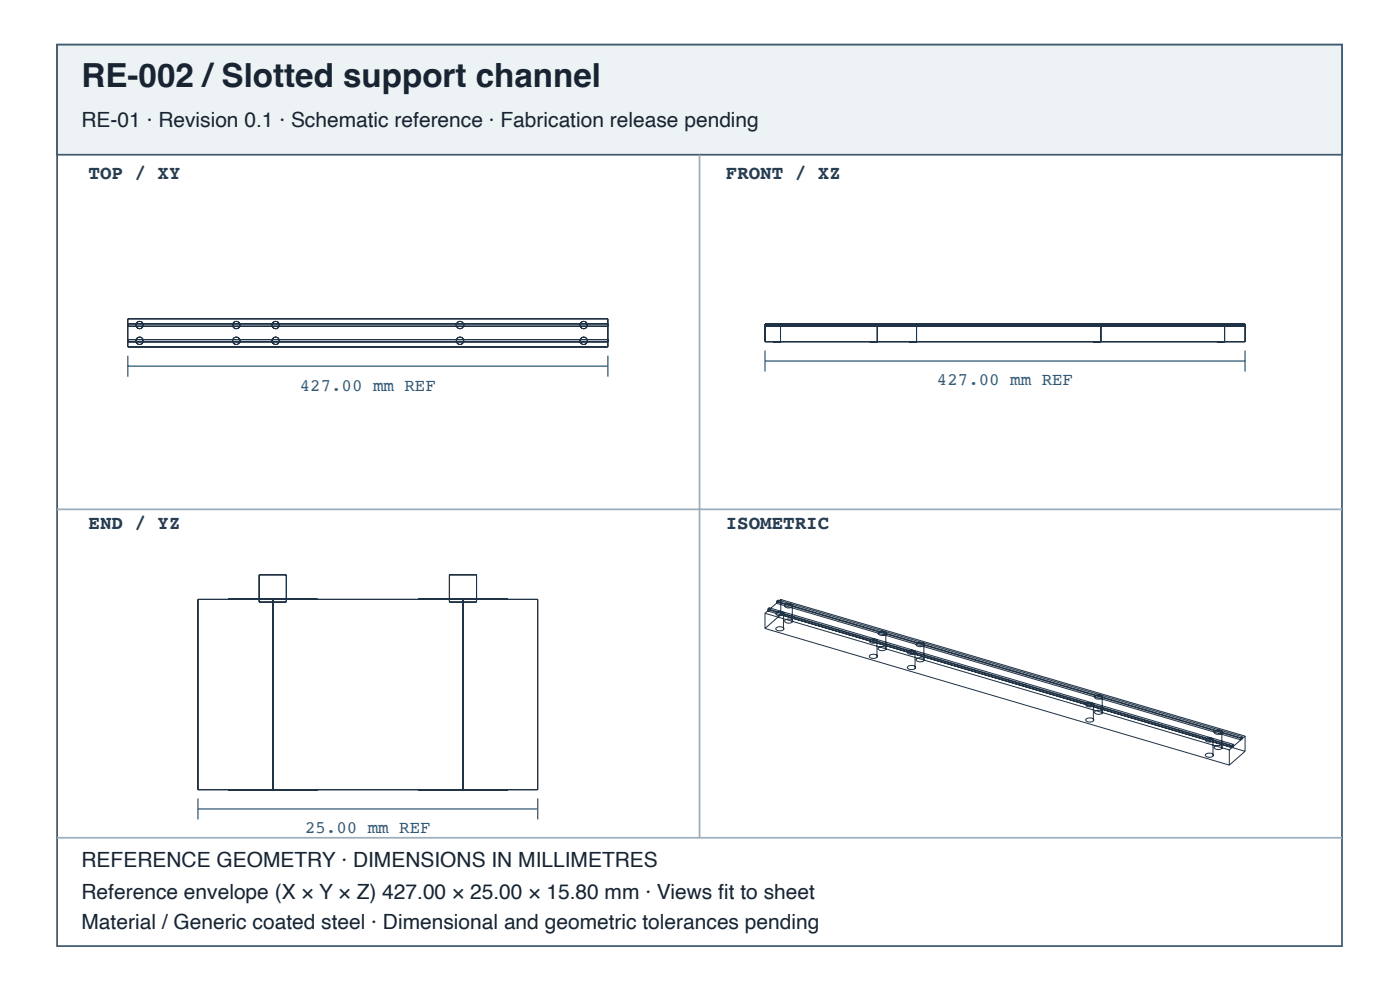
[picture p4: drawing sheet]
<svg xmlns="http://www.w3.org/2000/svg" width="297mm" height="210mm" viewBox="0 0 297 210" stroke-linecap="round" stroke-linejoin="round" font-family="sans-serif">
<path d="M12.1 9.5h272.6v191.1h-272.6z" fill="none" stroke="#405a70" stroke-width=".37"/>
<path d="M12.1 9.5h272.6v23.3h-272.6z" fill="#edf2f5"/>
<path d="M12.1 9.5h272.6v23.3h-272.6z" fill="none" stroke="#405a70" stroke-width=".37"/>
<path d="M148.4 32.8v144.8M12.1 108h272.6M12.1 177.6h272.6" fill="none" stroke="#9daebc" stroke-width=".37"/>
<g fill="none" stroke="#203246" stroke-width=".21">
<path d="M27.1 67.6h101.9v6h-101.9zM27.1 72.5h101.9M27.1 72h101.9M27.1 69.2h101.9M27.1 68.7h101.9M162.3 69.2h101.8M162.3 68.7h101.8v3.8h-101.8zM162.3 69.1h101.8M164 69.1h1.6zM164 72.5h1.6zM165.6 69.1v3.4M184.5 69.1h1.6z"/>
<path d="M184.5 72.5h1.6zM186.1 69.1v3.4M192.9 69.1h1.5zM192.9 72.5h1.5zM194.4 69.1v3.4M232 69.1h1.6zM232 72.5h1.6zM233.6 69.1v3.4M258.2 69.1h1.6zM258.2 72.5h1.6zM259.8 69.1v3.4M42 127.1h72.1v40.3h-72.1z"/>
<path d="M48.4 127.1h18.9zM55 121.9h5.7v5.7h-5.7zM57.9 127.1v40.3M88.8 127.1h18.9zM95.3 121.9h5.8v5.7h-5.8zM98.2 127.1v40.3M162.3 130v3.2M162.3 133.2l98.5 29M162.3 130l98.5 29M162.9 129.1v.4M162.9 129.5l98.5 29M162.9 129.1l98.5 29"/>
<path d="M163.2 128.8l-.3 .3M163.2 128.8v.5M163.2 129.3l-.3 .2M163.2 129.3l98.5 29M163.2 128.8l98.5 29M164.6 130a1.13 1.13 0 0 1 1.7 .1 1.15 1.15 0 0 1-1.7 0zM164.6 133.2a1.13 1.13 0 0 1 1.7 .2 1.15 1.15 0 0 1-1.7 0zM164.8 127.4v.5M164.8 127.9l98.5 29v-.5M164.8 127.4l98.5 29M165 127.2l-.2 .2M165 127.7l-.2 .2"/>
<path d="M165 127.2v.5M165 127.7l98.5 28.9v-.4M165 127.2l98.5 29M165.6 127.1l-3.3 2.9M165.6 127.1v3.2M165.6 130.3l-3.3 2.9M165.6 127.1l98.5 29M165.6 130.3l98.5 29M166.2 130.3v3.2M166.5 128.3a1.13 1.13 0 0 1 1.7 .2 1.15 1.15 0 0 1-1.7 0zM166.5 131.5a1.13 1.13 0 0 1 1.7 .2 1.15 1.15 0 0 1-1.7 0zM168.1 128.7v3.2"/>
<path d="M184.5 135.8a1.13 1.13 0 0 1 1.7 .2 1.15 1.15 0 0 1-1.8 0zM184.5 139a1.13 1.13 0 0 1 1.7 .2 1.15 1.15 0 0 1-1.8 0zM186.1 136.2v3.2M186.3 134.2a1.13 1.13 0 0 1 1.7 .1 1.15 1.15 0 0 1-1.7 0zM186.3 137.4a1.13 1.13 0 0 1 1.7 .2 1.15 1.15 0 0 1-1.7 0zM187.9 134.5v3.2M192.5 138.2a1.13 1.13 0 0 1 1.7 .1 1.15 1.15 0 0 1-1.7 0zM194.1 138.5v3.2M194.4 136.5a1.13 1.13 0 0 1 1.7 .2 1.15 1.15 0 0 1-1.7 0zM194.4 139.7a1.13 1.13 0 0 1 1.7 .2 1.15 1.15 0 0 1-1.7 0zM196 136.9v3.2M192.5 141.4a1.13 1.13 0 0 1 1.7 .2 1.15 1.15 0 0 1-1.7 0z"/>
<path d="M230.4 149.3a1.13 1.13 0 0 1 1.7 .2 1.15 1.15 0 0 1-1.8 0zM230.4 152.5a1.13 1.13 0 0 1 1.7 .2 1.15 1.15 0 0 1-1.8 0zM232 149.7v3.2M232.2 147.7a1.13 1.13 0 0 1 1.7 .1 1.15 1.15 0 0 1-1.7 0zM232.2 150.9a1.13 1.13 0 0 1 1.7 .2 1.15 1.15 0 0 1-1.7 0zM233.8 148v3.2M255.7 156.7a1.13 1.13 0 0 1 1.8 .2 1.15 1.15 0 0 1-1.8 0zM255.7 160a1.13 1.13 0 0 1 1.8 .2 1.15 1.15 0 0 1-1.8 0zM257.3 157.1v3.2M257.6 155.1a1.13 1.13 0 0 1 1.7 .2 1.15 1.15 0 0 1-1.7 0zM257.6 158.3a1.13 1.13 0 0 1 1.7 .2 1.15 1.15 0 0 1-1.7 0zM259.2 155.5v3.2"/>
<path d="M260.8 159v3.2M261.4 158.1v.4M261.7 157.8l-.3 .3M261.7 157.8v.5M261.7 158.3l-.3 .2M263.5 156.2l-.2 .2M264.1 156.1v3.2M264.1 156.1l-3.3 2.9M264.1 159.3l-3.3 2.9M48.4 167.4h18.9zM88.8 167.4h18.9z"/>
<circle cx="29.6" cy="68.9" r=".79"/>
<circle cx="29.6" cy="72.3" r=".79"/>
<circle cx="50.1" cy="68.9" r=".79"/>
<circle cx="50.1" cy="72.3" r=".79"/>
<circle cx="58.5" cy="72.3" r=".79"/>
<circle cx="58.5" cy="68.9" r=".79"/>
<circle cx="97.6" cy="68.9" r=".79"/>
<circle cx="97.6" cy="72.3" r=".79"/>
<circle cx="123.8" cy="68.9" r=".79"/>
<circle cx="123.8" cy="72.3" r=".79"/>
</g>
<path d="M27.1 75.4v4.5M27.1 77.6h101.9M129 75.4v4.5M162.3 74.3v4.5M162.3 76.5h101.8M264.1 74.3v4.5M42 169.3v4.4M42 171.5h72.1M114.1 169.3v4.4" fill="none" stroke="#466b86" stroke-width=".3"/>
<text font-size="7" fill="#182431" x="17.3" y="18.4">RE-002 /Slotted support channel</text>
<g font-size="4.4" fill="#182431">
<text x="17.3" y="26.9">RE-01 · Revision 0.1 · Schematic reference · Fabrication release pending</text>
<text x="17.3" y="183.9">REFERENCE GEOMETRY · DIMENSIONS IN MILLIMETRES</text>
<text x="17.3" y="190.6">Reference envelope (X × Y × Z) 427.00 × 25.00 × 15.80 mm · Views fi t to sheet</text>
<text x="17.3" y="196.9">Material / Generic coated steel · Dimensional and geometric tolerances pending</text>
</g>
<g font-size="4.1" fill="#263d52">
<text x="18.8" y="38">TOP / XY</text>
<text x="154" y="38">FRONT / XZ</text>
<text x="18.8" y="112.1">END / YZ</text>
<text x="154" y="112.1">ISOMETRIC</text>
</g>
<g font-size="3.7" fill="#335b78">
<text x="63.6" y="82.8">427.00 mm REF</text>
<text x="198.8" y="81.7">427.00 mm REF</text>
<text x="64.7" y="176.7">25.00 mm REF</text>
</g>
</svg>
